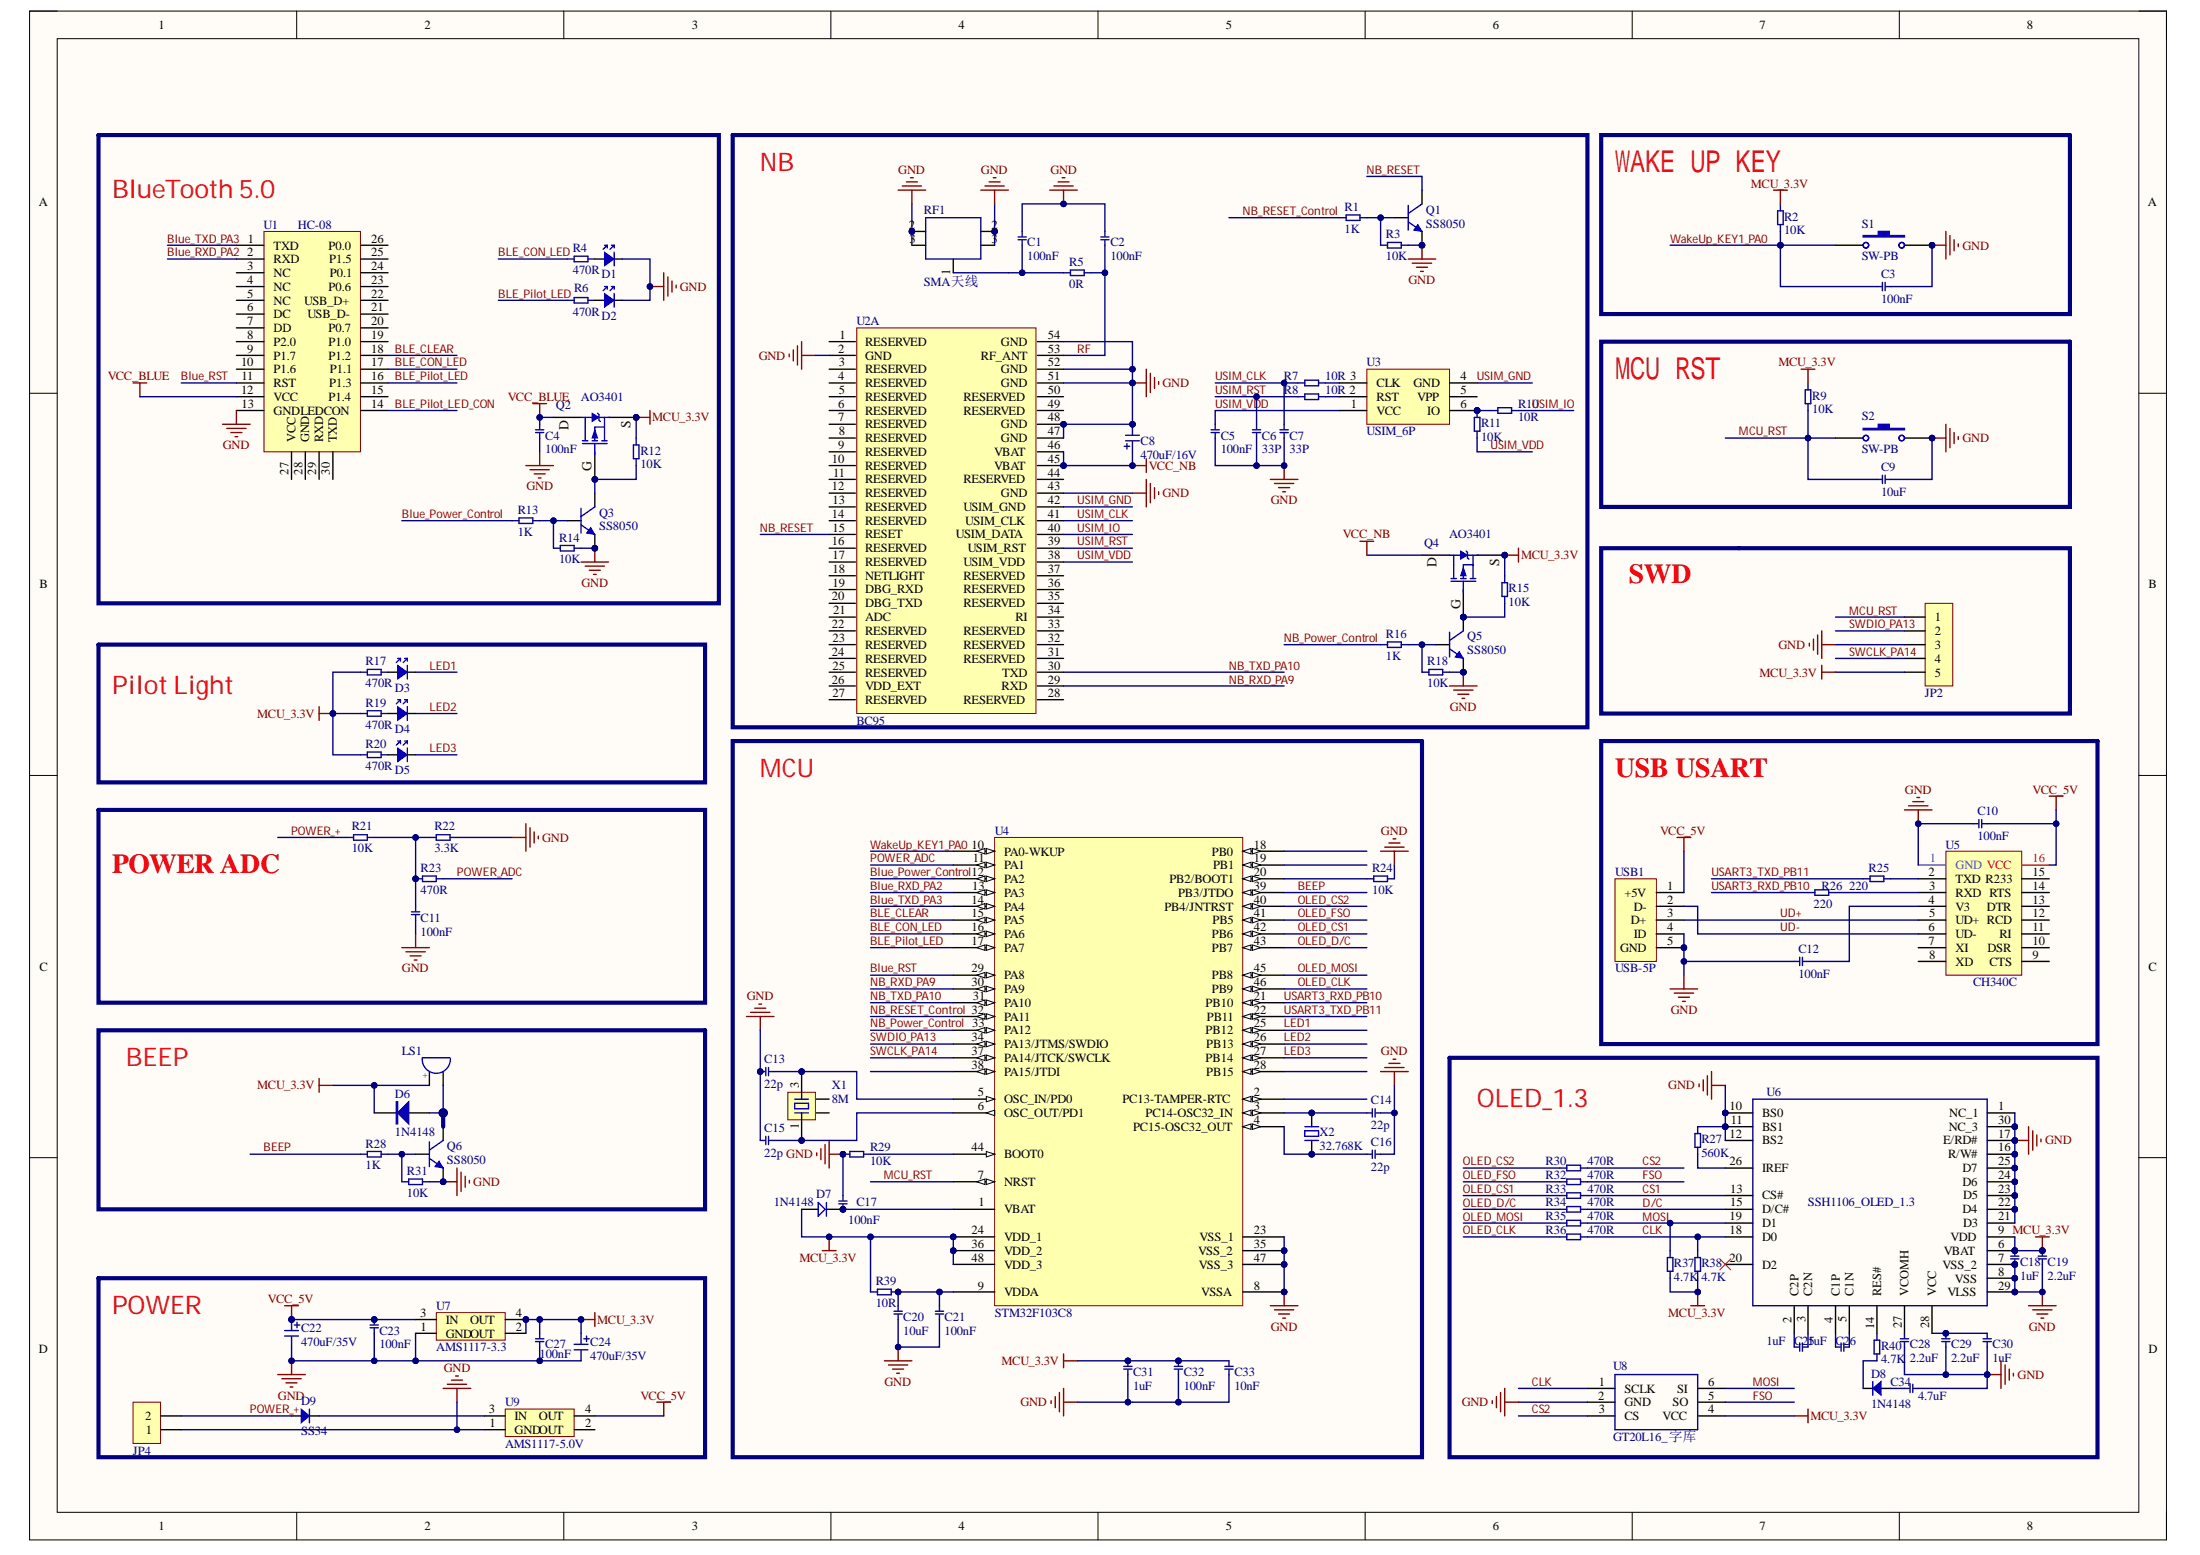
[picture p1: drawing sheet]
# Altium project main_Project.PrjPcb
1 sheet, 107 parts. Net scope: global (net labels, ports and power ports of the same name join across sheets).
Board files: BC95_BLUE.PcbDoc, BC95_BLUE拼板.PcbDoc

## Sheet Data_Blue.SchDoc
size A3; Organization: Altium Limited; Address1: L3, 12a Rodborough Rd; Address2: Frenchs Forest; Address3: NSW; Address4: Australia 2086

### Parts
C1  100nF  [0603CC]
C2  100nF  [0603CC]
C3  100nF  [0603CC]
C4  100nF  [0603CC]
C5  100nF  [0603CC]
C6  33P  [0603CC]
C7  33P  [0603CC]
C8  470uF/16V  [C3216]
C9  10uF  [0603CC]
C10  100nF  [0603CC]
C11  100nF  [0603CC]
C12  100nF  [0603CC]
C13  22p  [0603CC]
C14  22p  [0603CC]
C15  22p  [0603CC]
C16  22p  [0603CC]
C17  100nF  [0603CC]
C18  1uF  [0603CC]
C19  2.2uF  [0603CC]
C20  10uF  [0603CC]
C21  100nF  [0603CC]
C22  470uF/35V  [CD A(3216)]
C23  100nF  [0603CC]
C24  470uF/35V  [C3216]
C25  1uF  [0603CC]
C26  1uF  [0603CC]
C27  100nF  [0603CC]
C28  2.2uF  [0603CC]
C29  2.2uF  [0603CC]
C30  1uF  [0603CC]
C31  1uF  [0603CC]
C32  100nF  [0603CC]
C33  10nF  [0603CC]
C34  4.7uF  [0603CC]
D1  LED  [LED 0603G]  (value not drawn)
D2  LED  [LED 0603R]  (value not drawn)
D3  LED  [LED 3MM-G]  (value not drawn)
D4  LED  [LED 3MM-G]  (value not drawn)
D5  LED  [LED 3MM-G]  (value not drawn)
D6  1N4148  [SOD-323]
D7  1N4148  [SOD-323]
D8  1N4148  [SOD-523]
D9  SS34  [SMA]
JP2  HDR-1X5  [HDR2.54-LI-5P]  (value not drawn)
JP4  HDR-1X2  [XH2.54-WI-2P]  (value not drawn)
LS1  DC5V  [BEEP 5x9x5.5]  (value not drawn)
Q1  SS8050  [SOT23-3N]
Q2  AO3401  [SOT23-3N]
Q3  SS8050  [SOT23-3N]
Q4  AO3401  [SOT23-3N]
Q5  SS8050  [SOT23-3N]
Q6  SS8050  [SOT23-3N]
R1  1K  [0603RR]
R2  10K  [0603RR]
R3  10K  [0603RR]
R4  470R  [0603RR]
R5  0R  [0603RR]
R6  470R  [0603RR]
R7  10R  [0603RR]
R8  10R  [0603RR]
R9  10K  [0603RR]
R10  10R  [0603RR]
R11  10K  [0603RR]
R12  10K  [0603RR]
R13  1K  [0603RR]
R14  10K  [0603RR]
R15  10K  [0603RR]
R16  1K  [0603RR]
R17  470R  [0603RR]
R18  10K  [0603RR]
R19  470R  [0603RR]
R20  470R  [0603RR]
R21  10K  [0603RR]
R22  3.3K  [0603RR]
R23  470R  [0603RR]
R24  10K  [0603RR]
R25  220  [0603RR]
R26  220  [0603RR]
R27  560K  [0603RR]
R28  1K  [0603RR]
R29  10K  [0603RR]
R30  470R  [0603RR]
R31  10K  [0603RR]
R32  470R  [0603RR]
R33  470R  [0603RR]
R34  470R  [0603RR]
R35  470R  [0603RR]
R36  470R  [0603RR]
R37  4.7K  [0603RR]
R38  4.7K  [0603RR]
R39  10R  [0603RR]
R40  4.7K  [0603RR]
RF1  SMA天线  [SMA_FR]
S1  SW-PB  [TSW SMD-6*6*6]
S2  SW-PB  [TSW SMD-4*4*1.5]
U1  HC-08  [HC-08]
U2  BC95  [BC95]  (part A of 2)
U3  USIM_6P  [SIM 6P 自弹]
U4  STM32F103C8  [LQFP48 7X7_M]
U5  CH340C  [SOP16_L]
U6  SSH1106_OLED_1.3  [OLED_1.3_FPC_30]
U7  AMS1117-3.3  [SOT223_N]
U8  GT20L16_字库  [SOT23-6]
U9  AMS1117-5.0V  [SOT223_N]
USB1  USB-5P  [USB-MICRO_A]
X1  8M  [OSC 3225-4P]
X2  32.768K  [OSC 3215-2P]

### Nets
GND: C1.2 C2.2 C3.2 C4.1 C5.1 C6.1 C7.1 C8.2 C9.1 C10.2 C11.1 C12.2 C13.1 C14.2 C15.1 C16.2 C17.2 C18.1 C19.1 C20.1 C21.1 C22.2 C23.1 C24.2 C27.1 C28.1 C29.1 C30.1 C31.1 C32.1 C33.1 C34.1 D1.2(CATHODE) D2.2(CATHODE) JP2.3 JP4.1 Q1.2(E) Q3.2(E) Q5.2(E) Q6.2(E) R3.2 R14.2 R18.2 R22.2 R24.2 R27.2 R29.1 R31.2 RF1.2 RF1.3 S1.2 S2.2 U1.13(GND) U2.2(GND) U2.43(GND) U2.47(GND) U2.48(GND) U2.51(GND) U2.52(GND) U2.54(GND) U4.8(VSSA) U4.23(VSS_1) U4.35(VSS_2) U4.47(VSS_3) U5.1(GND) U6.1(NC_1) U6.7(VSS_2) U6.8(VSS) U6.10(BS0) U6.11(BS1) U6.12(BS2) U6.16(R/W#) U6.17(E/RD#) U6.21(D3) U6.22(D4) U6.23(D5) U6.24(D6) U6.25(D7) U6.29(VLSS) U6.30(NC_3) U7.1(GND) U8.2(GND) U9.1(GND) USB1.4(ID) USB1.5(GND)
MCU_3.3V: C18.2 C19.2 C24.1 C27.2 C31.2 C32.2 C33.2 D6.2(K) D7.1 JP2.5 LS1.1 Q2.2(S) Q4.2(S) R2.2 R9.2 R12.2 R15.2 R17.1 R19.1 R20.1 R37.1 R38.1 R39.1 U4.24(VDD_1) U4.36(VDD_2) U4.48(VDD_3) U6.6(VBAT) U6.9(VDD) U7.2(OUT) U7.4(OUT) U8.4(VCC)
VCC_5V: C10.1 C22.1 C23.2 U5.16(VCC) U7.3(IN) U9.4(OUT) USB1.1(+5V)
VCC_BLUE: C4.2 Q2.3(D) U1.12(VCC)
VCC_NB: C8.1 Q4.3(D) U2.45(VBAT) U2.46(VBAT)
BEEP: R28.1 U4.39(PB3/JTDO)
BLE_CLEAR: U1.18(P1.2) U4.15(PA5)
BLE_CON_LED: R4.1 U1.17(P1.1) U4.16(PA6)
BLE_Pilot_LED: R6.1 U1.16(P1.3) U4.17(PA7)
BLE_Pilot_LED_CON: U1.14(LEDCON)
Blue_Power_Control: R13.1 U4.12(PA2)
Blue_RST: U1.11(RST) U4.29(PA8)
Blue_RXD_PA2: U1.2(RXD) U4.13(PA3)
Blue_TXD_PA3: U1.1(TXD) U4.14(PA4)
CLK: R36.2 R38.2 U6.18(D0) U8.1(SCLK)
CS1: R33.2 U6.13(CS#)
CS2: R30.2 U8.3(CS)
D/C: R34.2 U6.15(D/C#)
FSO: R32.2 U8.5(SO)
LED1: D3.2(CATHODE) U4.25(PB12)
LED2: D4.2(CATHODE) U4.26(PB13)
LED3: D5.2(CATHODE) U4.27(PB14)
MCU_RST: C9.2 JP2.1 R9.1 S2.1 U4.7(NRST)
MOSI: R35.2 R37.2 U6.19(D1) U8.6(SI)
NB_Power_Control: R16.1 U4.33(PA12)
NB_RESET: Q1.3(C) U2.15(RESET)
NB_RESET_Control: R1.1 U4.32(PA11)
NB_RXD_PA9: U2.29(RXD) U4.30(PA9)
NB_TXD_PA10: U2.30(TXD) U4.31(PA10)
OLED_CLK: R36.1 U4.46(PB9)
OLED_CS1: R33.1 U4.42(PB6)
OLED_CS2: R30.1 U4.40(PB4/JNTRST)
OLED_D/C: R34.1 U4.43(PB7)
OLED_FSO: R32.1 U4.41(PB5)
OLED_MOSI: R35.1 U4.45(PB8)
POWER_+: D9.1(ANODE) JP4.2 R21.1
POWER_ADC: R23.1 U4.11(PA1)
RF: C2.1 R5.1 U2.53(RF_ANT)
SWCLK_PA14: JP2.4 U4.37(PA14/JTCK/SWCLK)
SWDIO_PA13: JP2.2 U4.34(PA13/JTMS/SWDIO)
UD+: U5.5(UD+) USB1.3(D+)
UD-: U5.6(UD-) USB1.2(D-)
USART3_RXD_PB10: R26.1 U4.21(PB10)
USART3_TXD_PB11: R25.1 U4.22(PB11)
USIM_CLK: C7.2 R7.1 U2.41(USIM_CLK)
USIM_GND: U2.42(USIM_GND) U3.4(GND)
USIM_IO: R10.1 U2.40(USIM_DATA)
USIM_RST: C6.2 R8.1 U2.39(USIM_RST)
USIM_VDD: C5.2 R11.1 U2.38(USIM_VDD) U3.1(VCC)
WakeUp_KEY1_PA0: C3.1 R2.1 S1.1 U4.10(PA0-WKUP)
NetC1_1: C1.1 R5.2 RF1.1
NetC11_2: C11.2 R21.2 R22.1 R23.2
NetC12_1: C12.1 U5.4(V3)
NetC13_2: C13.2 U4.5(OSC_IN/PD0) X1.3
NetC14_1: C14.1 U4.3(PC14-OSC32_IN) X2.2
NetC15_2: C15.2 U4.6(OSC_OUT/PD1) X1.1
NetC16_1: C16.1 U4.4(PC15-OSC32_OUT) X2.1
NetC17_1: C17.1 D7.2 U4.1(VBAT)
NetC20_2: C20.2 C21.2 R39.2 U4.9(VDDA)
NetC25_1: C25.1 U6.2(C2P)
NetC25_2: C25.2 U6.3(C2N)
NetC26_1: C26.1 U6.4(C1P)
NetC26_2: C26.2 U6.5(C1N)
NetC28_2: C28.2 U6.27(VCOMH)
NetC29_2: C29.2 C30.2 U6.28(VCC)
NetC34_2: C34.2 D8.1(ANODE)
NetD1_1: D1.1(ANODE) R4.2
NetD2_1: D2.1(ANODE) R6.2
NetD3_1: D3.1(ANODE) R17.2
NetD4_1: D4.1(ANODE) R19.2
NetD5_1: D5.1(ANODE) R20.2
NetD6_1: D6.1(A) LS1.2 Q6.3(C)
NetD8_2: D8.2(CATHODE) R40.2
NetD9_2: D9.2(CATHODE) U9.3(IN)
NetQ1_1: Q1.1(B) R1.2 R3.1
NetQ2_1: Q2.1(G) Q3.3(C) R12.1
NetQ3_1: Q3.1(B) R13.2 R14.1
NetQ4_1: Q4.1(G) Q5.3(C) R15.1
NetQ5_1: Q5.1(B) R16.2 R18.1
NetQ6_1: Q6.1(B) R28.2 R31.1
NetR7_2: R7.2 U3.3(CLK)
NetR8_2: R8.2 U3.2(RST)
NetR10_2: R10.2 R11.2 U3.6(IO)
NetR24_1: R24.1 U4.20(PB2/BOOT1)
NetR25_2: R25.2 U5.2(TXD)
NetR26_2: R26.2 U5.3(RXD)
NetR27_1: R27.1 U6.26(IREF)
NetR29_2: R29.2 U4.44(BOOT0)
NetR40_1: R40.1 U6.14(RES#)

Not connected (* = marked no-connect by the designer): U1 3(NC) 4(NC) 5(NC) 6(DC) 7(DD) 8(P2.0) 9(P1.7) 10(P1.6) 15(P1.4) 19(P1.0) 20(P0.7) 21(USB_D-) 22(USB_D+) 23(P0.6) 24(P0.1) 25(P1.5) 26(P0.0) 27(VCC) 28(GND) 29(RXD) 30(TXD); U2 1(RESERVED) 3(RESERVED) 4(RESERVED) 5(RESERVED) 6(RESERVED) 7(RESERVED) 8(RESERVED) 9(RESERVED) 10(RESERVED) 11(RESERVED) 12(RESERVED) 13(RESERVED) 14(RESERVED) 16(RESERVED) 17(RESERVED) 18(NETLIGHT) 19(DBG_RXD) 20(DBG_TXD) 21(ADC) 22(RESERVED) 23(RESERVED) 24(RESERVED) 25(RESERVED) 26(VDD_EXT) 27(RESERVED) 28(RESERVED) 31(RESERVED) 32(RESERVED) 33(RESERVED) 34(RI) 35(RESERVED) 36(RESERVED) 37(RESERVED) 44(RESERVED) 49(RESERVED) 50(RESERVED); U3 5(VPP); U4 2(PC13-TAMPER-RTC) 18(PB0) 19(PB1) 28(PB15) 38(PA15/JTDI); U5 7(XI) 8(XD) 9(CTS) 10(DSR) 11(RI) 12(RCD) 13(DTR) 14(RTS) 15(R233); U6 20(D2)*; U9 2(OUT); X1 2 4

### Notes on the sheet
- NB
- (near R2) WAKE UP KEY
- (near U1) BlueTooth 5.0
- MCU RST
- SWD
- Pilot Light
- MCU
- USB USART
- POWER ADC
- BEEP
- OLED_1.3
- POWER
